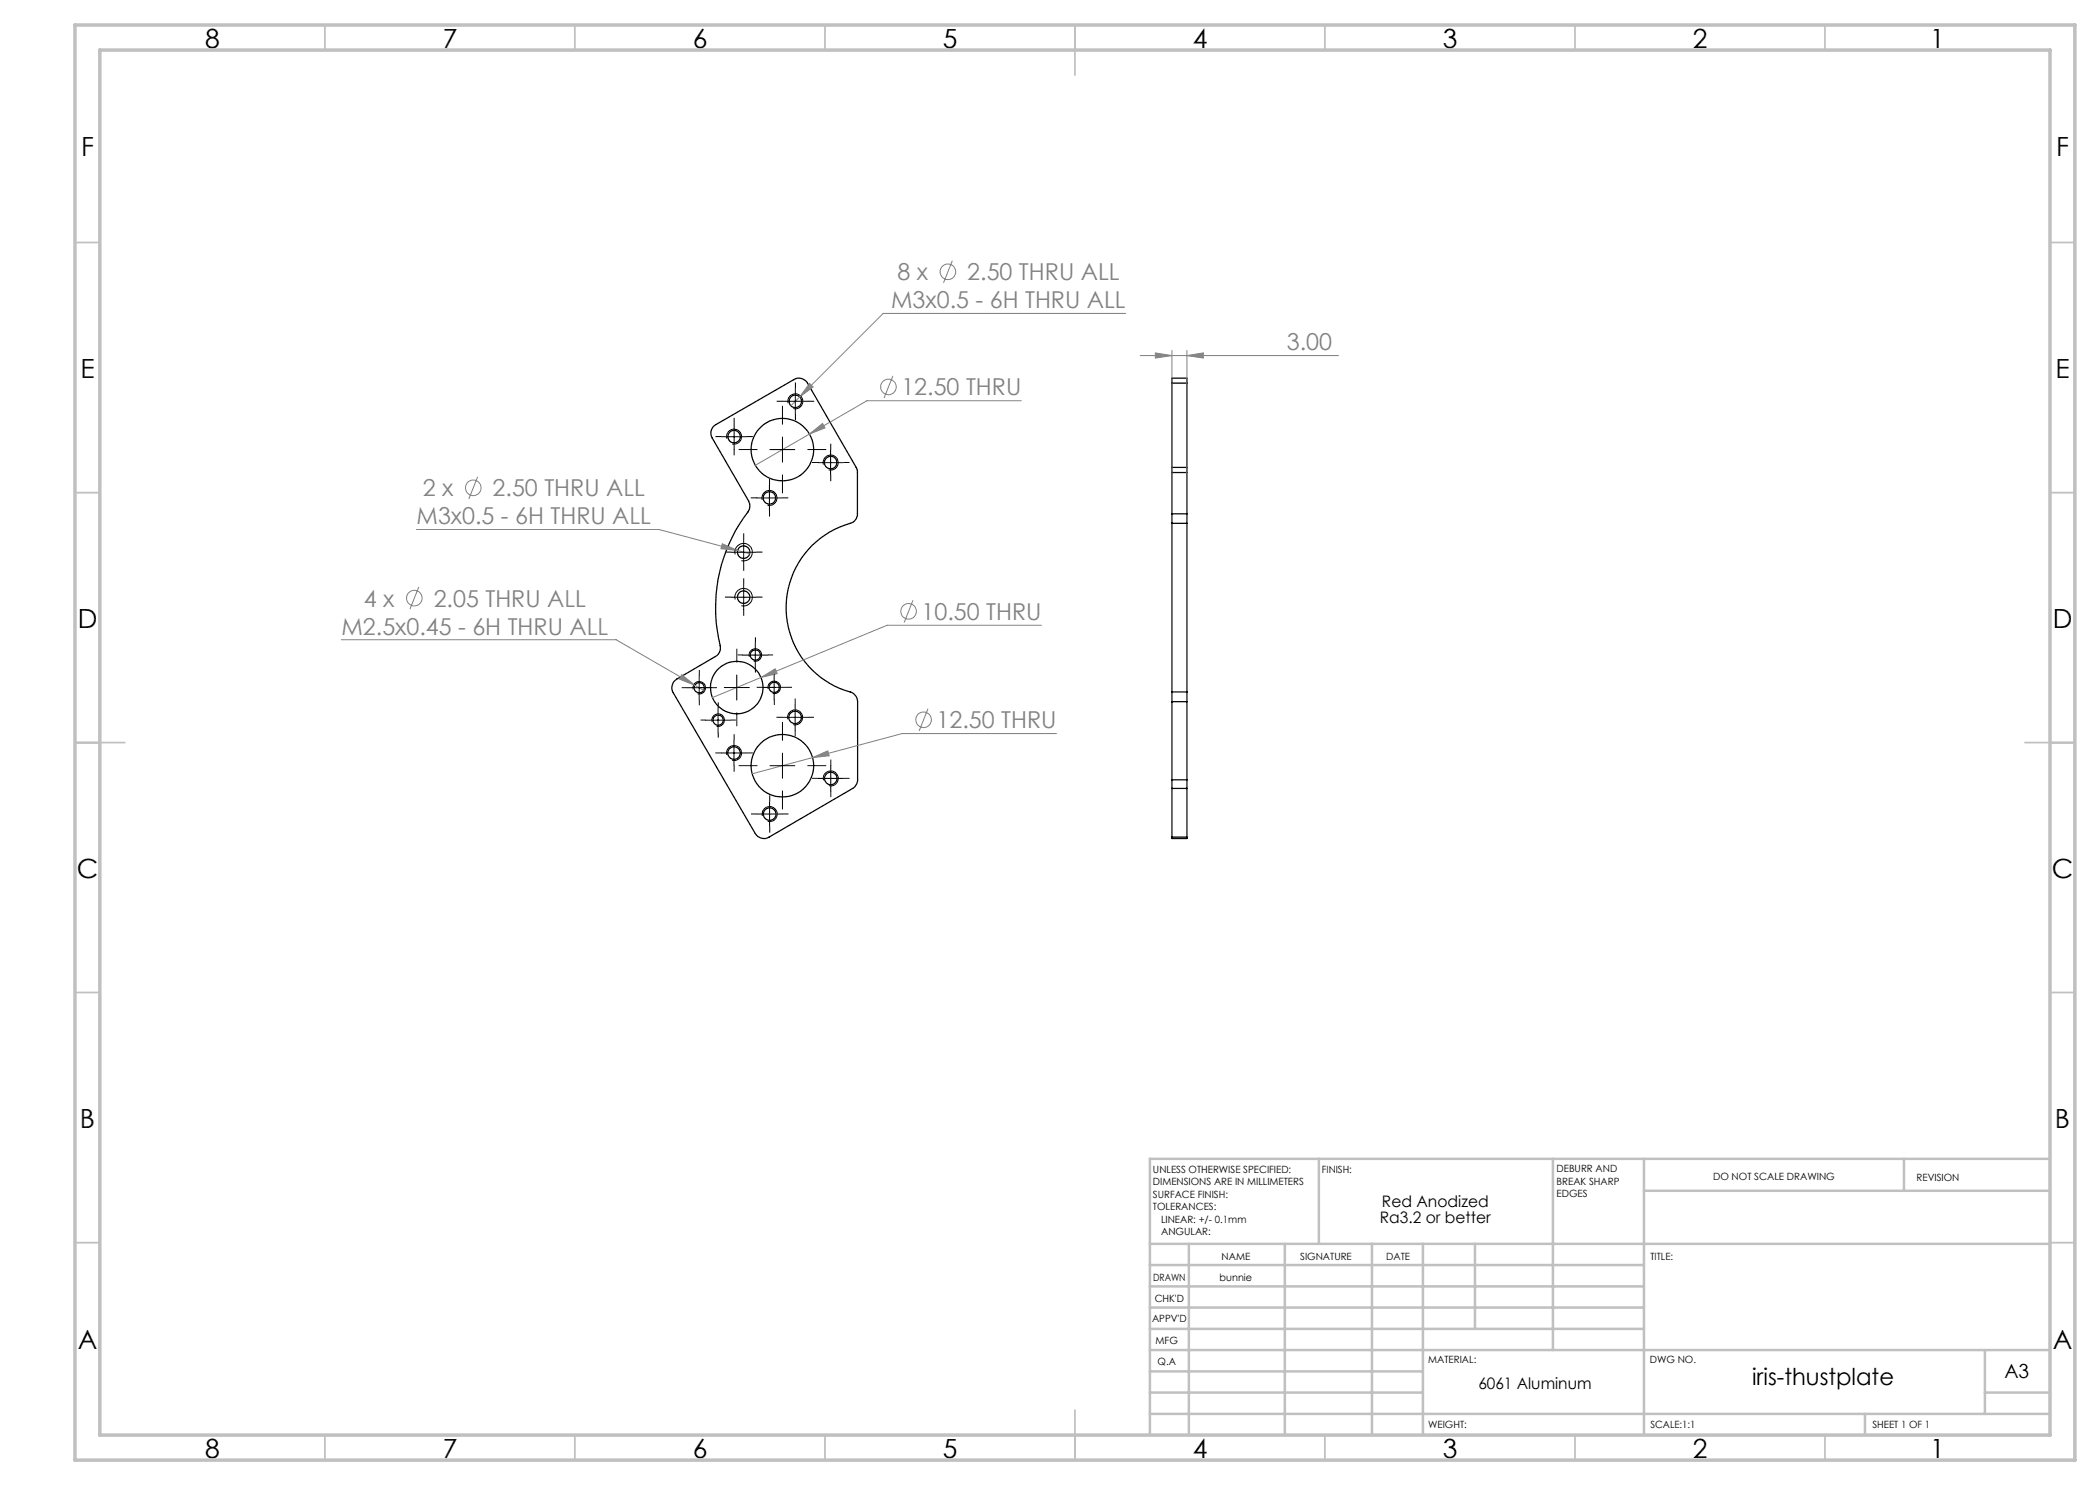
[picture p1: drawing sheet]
<svg xmlns="http://www.w3.org/2000/svg" width="420mm" height="297mm" viewBox="0 0 420 297" stroke-linecap="round" stroke-linejoin="round" font-family="sans-serif">
<g fill="none" stroke="#000" stroke-width=".25">
<path d="M234.4 76.6v-1h3v1M234.4 76.6v16.9M234.4 76.6h3M237.4 76.6v16.9M142.9 85.1l15.9-9.2a1.97 1.97 0 0 1 2.7 .7l9.8 17 .2 .6v8.6a1.93 1.93 0 0 1-1.5 1.9 17.5 17.5 0 0 0-12.8 17 17.5 17.5 0 0 0 13.2 16.8l.9 .9 .2 .9v15.7a2.14 2.14 0 0 1-1 1.7l-16.7 9.7a2.02 2.02 0 0 1-2.7-.7l-16.4-28.1a2.02 2.02 0 0 1 .7-2.8l7.7-4.5a1.99 1.99 0 0 0 .9-2.2 32.1 32.1 0 0 1 5.9-27.2l.1-.9-.3-.8-7.4-12.9a1.97 1.97 0 0 1 .6-2.2zM234.4 93.5v1M234.4 94.5v8.3M234.4 93.5h3M234.4 94.5h3M237.4 93.5v1M237.4 94.5v8.3M234.4 102.8v1.9"/>
<path d="M234.4 104.7v33.7M234.4 102.8h3M234.4 104.7h3M237.4 102.8v1.9M237.4 104.7v33.7M234.4 138.4v1.9M234.4 138.4h3M237.4 138.4v1.9M234.4 156v1.7M234.4 140.3h3M234.4 156h3M234.4 140.3v15.7"/>
<path d="M234.4 157.7v9.7M234.4 157.7h3M237.4 156v1.7M237.4 140.3v15.7M237.4 157.7v9.7M234.4 167.4v.3h3v-.3M234.4 167.4h3"/>
<circle cx="146.8" cy="87.3" r="1.24"/>
<circle cx="153.9" cy="99.6" r="1.24"/>
<circle cx="156.5" cy="89.9" r="6.2"/>
<circle cx="159.1" cy="80.3" r="1.25"/>
<circle cx="166.1" cy="92.5" r="1.25"/>
<circle cx="148.7" cy="119.4" r="1.25"/>
<circle cx="148.7" cy="110.4" r="1.25"/>
<circle cx="139.8" cy="137.6" r="1.01"/>
<circle cx="147.3" cy="137.5" r="5.2"/>
<circle cx="151.1" cy="131" r="1.03"/>
<circle cx="154.9" cy="137.5" r="1.03"/>
<circle cx="143.6" cy="144" r="1.04"/>
<circle cx="146.8" cy="150.6" r="1.25"/>
<circle cx="156.5" cy="153.1" r="6.2"/>
<circle cx="159" cy="143.5" r="1.26"/>
<circle cx="166.2" cy="155.7" r="1.25"/>
<circle cx="153.9" cy="162.8" r="1.26"/>
</g>
<g fill="none" stroke="#808080" stroke-width=".2">
<path d="M190.5 52.1l-1.8 4.5M161.9 76.7l.7 .7-2.7 2zM178.6 75.2l-1.8 4.4M225.1 62.7h-48.5l-18.4 18.4M228 71.1h39.7M231.1 70.6l3.3 .5-3.3 .5zM234.4 70.1v31.6M237.4 71.1l3.3-.5v1zM237.4 70.1v31.6M95.5 95.4l-1.7 4.4M161.9 86.8l2.6-2.1 .5 .9zM161.9 86.8l-10.8 6.3"/>
<path d="M204.3 80.1h-30.9l-11.5 6.7M83.3 105.9h48.5l15.7 4.2M83.7 117.4l-1.7 4.4M144.5 108.8l3 1.3-3.3-.4zM147.5 110.1l2.4 .7M68.3 127.9h54.9l17.5 10.2M136.3 134.9l2.7 2.2-3.1-1.3zM152.2 135.5l2.8-1.7 .4 .9zM182.6 120l-1.8 4.5M208.3 125.1h-30.9l-34.9 14.4M162.5 151.5l3.1-1.3 .2 1zM185.6 141.7l-1.8 4.5"/>
<path d="M211.3 146.7h-30.9l-30 8.1"/>
<circle cx="189.6" cy="54.3" r="1.55"/>
<circle cx="177.7" cy="77.4" r="1.55"/>
<circle cx="94.6" cy="97.6" r="1.55"/>
<circle cx="82.9" cy="119.6" r="1.55"/>
<circle cx="181.7" cy="122.3" r="1.55"/>
<circle cx="184.7" cy="144" r="1.55"/>
</g>
<g fill="none" stroke="#000" stroke-width=".2">
<path d="M159.1 77.8v5M144.3 87.3h5M145.4 87.7a1.5 1.5 0 0 1 1.3-1.8 1.5 1.5 0 0 1 1.6 1.6 1.5 1.5 0 0 1-1.9 1.3M146.8 84.8v5M151.4 99.6h5M152.4 100a1.5 1.5 0 0 1 1.4-1.9 1.5 1.5 0 0 1 1.6 1.6 1.5 1.5 0 0 1-1.9 1.3M153.9 97.1v5M154 89.9h5M156.5 87.4v5M156.6 80.3h5M157.6 80.6a1.49 1.49 0 0 1 1.3-1.8 1.49 1.49 0 0 1 1.6 1.6 1.49 1.49 0 0 1-1.8 1.3M163.6 92.5h5"/>
<path d="M164.7 92.9a1.51 1.51 0 0 1 1.3-1.9 1.51 1.51 0 0 1 1.6 1.7 1.51 1.51 0 0 1-1.9 1.3M166.1 90v5M146.2 119.4h5M146.2 110.5h5M147 119.9a1.75 1.75 0 0 1 1.6-2.2 1.75 1.75 0 0 1 1.9 1.9 1.75 1.75 0 0 1-2.2 1.5M147 110.9a1.74 1.74 0 0 1 1.6-2.2 1.74 1.74 0 0 1 1.9 1.9 1.74 1.74 0 0 1-2.2 1.5M148.7 107.9v5M148.7 116.9v5.1M137.3 137.5h5M138.6 137.9a1.24 1.24 0 0 1 1.1-1.6 1.24 1.24 0 0 1 1.4 1.3 1.24 1.24 0 0 1-1.6 1.1M139.8 135v5M144.9 137.5h5"/>
<path d="M147.4 135v5M148.6 131h5M149.9 131.3a1.26 1.26 0 0 1 1.1-1.5 1.26 1.26 0 0 1 1.3 1.3 1.26 1.26 0 0 1-1.6 1.1M151.1 128.5v5M152.4 137.5h4.9M153.6 137.8a1.24 1.24 0 0 1 1.1-1.6 1.24 1.24 0 0 1 1.4 1.4 1.24 1.24 0 0 1-1.6 1.1M154.8 135v5M141.1 144h5M142.4 144.4a1.26 1.26 0 0 1 1.1-1.6 1.26 1.26 0 0 1 1.4 1.3 1.26 1.26 0 0 1-1.6 1.1M143.6 141.5v5M144.3 150.6h5M145.3 151a1.51 1.51 0 0 1 1.4-1.9 1.51 1.51 0 0 1 1.6 1.6 1.51 1.51 0 0 1-1.9 1.3"/>
<path d="M146.8 148.1v5M154 153.1h5M156.5 150.6v5M156.5 143.5h5M157.6 143.9a1.5 1.5 0 0 1 1.3-1.9 1.5 1.5 0 0 1 1.6 1.6 1.5 1.5 0 0 1-1.9 1.3M159 141v5M163.7 155.7h5M164.7 156.1a1.49 1.49 0 0 1 1.3-1.9 1.49 1.49 0 0 1 1.6 1.6 1.49 1.49 0 0 1-1.8 1.3M166.2 153.2v5M151.4 162.8h5M152.5 163.2a1.5 1.5 0 0 1 1.3-1.9 1.5 1.5 0 0 1 1.6 1.6 1.5 1.5 0 0 1-1.9 1.3M153.9 160.3v5"/>
</g>
<g fill="none" stroke="#000" stroke-width=".2" stroke-dasharray="15.2 1.3 1.3 1.3" stroke-linecap="butt">
<path d="M159.1 77.7v-1.2M144.3 87.3h-1.2M146.8 84.8v-1.2M146.8 89.8v1.3M149.3 87.3h1.3M151.4 99.6h-1.2M151.5 89.9h-3.8M153.9 97.1v-1.3M156.4 99.6h1.3M156.5 84.9v-3.7M156.5 94.9v3.8M156.6 80.2h-1.3"/>
<path d="M159.1 82.7v1.3M161.5 89.9h3.7M161.6 80.2h1.2M163.7 92.5h-1.3M166.2 90v-1.3M166.2 95v1.2M168.7 92.5h1.2M146.2 119.4h-1.2M146.2 110.4h-1.2M148.7 116.9v-1.2M148.7 107.9v-1.2M148.7 112.9v1.3"/>
<path d="M151.2 119.4h1.3M151.2 110.4h1.3M153.9 102.1v1.2M137.4 137.5h-1.1M139.9 135v-1M142.4 137.5h-2.8M142.4 137.5h1M147.4 132.5v-2.8M148.6 131h-1M148.7 121.9v1.3M151.1 128.5v-1M151.1 133.5v1"/>
<path d="M152.4 137.5h-1.1M152.4 137.5h2.7M153.6 131h1M154.9 135v-1.1M154.9 140v1M157.4 137.5h1M139.9 140v1.1M141.1 144h-1M143.6 141.5v-1M143.6 146.5v1M144.3 150.6h-1.2M146.1 144h1.1"/>
<path d="M146.8 148.1v-1.3M146.8 153.1v1.2M147.4 142.5v2.7M149.3 150.6h1.3M151.5 153.1h-3.8M156.5 148.1v-3.7M156.5 158.1v3.8M156.5 143.5h-1.2M159 141v-1.3M159 146v1.2M161.5 153.1h3.7M161.5 143.5h1.3"/>
<path d="M163.7 155.7h-1.3M166.2 153.2v-1.3M166.2 158.2v1.2M168.7 155.7h1.2M151.5 162.8h-1.3M154 160.3v-1.2M154 165.3v1.2M156.5 162.8h1.2"/>
</g>
<g fill="none" stroke="#c0c0c0" stroke-width=".35">
<path d="M65 5v5M115 5v5M165 5v5M215 5v10M265 5v5M315 5v5M365 5v5M15 48.5h5M410 48.5h5M15 98.5h5M410 98.5h5M15 148.5h10"/>
<path d="M405 148.5h10M15 198.5h5M410 198.5h5M15 248.5h5M410 248.5h5M65 287v5M115 287v5M165 287v5M215 282v10M265 287v5M315 287v5M365 287v5"/>
</g>
<g fill="none" stroke="#c0c0c0" stroke-width=".5">
<path d="M263.8 231.8v17M310.6 231.8v38.2M328.8 231.8v55.2M328.8 238.2h81.2M380.8 231.8v6.4M410 231.8h-180v55.2M230 248.8h180M230 257.3h98.8M230 253h98.8M237.8 248.8v38.2M257 248.8v38.2M274.4 248.8v38.2"/>
<path d="M284.6 248.8v38.2M295 248.8v17M230 265.8h98.8M230 261.5h98.8M230 278.5h54.6M230 274.3h54.6M230 270h180M397 278.5h13M397 270v12.8M230 282.8h180M373 282.8v4.2"/>
</g>
<path d="M15 5h400v287h-400zM20 10h390v277h-390z" fill="none" stroke="#c0c0c0" stroke-width=".7"/>
<path d="M161.9 76.7l-2 2.7 2.7-2zM144.5 108.8l-.3 .9 3.3 .4zM136.3 134.9l-.4 .9 3.1 1.3zM162.5 151.5l3.3-.3-.2-1zM152.2 135.5l3.2-.8-.4-.9zM161.9 86.8l3.1-1.2-.5-.9zM231.1 70.6l3.3 .5-3.3 .5zM237.4 71.1l3.3-.5v1z" fill="#808080"/>
<g font-size="5.3">
<text x="41" y="9.5">8</text>
<text x="88.5" y="9.5">7</text>
<text x="138.5" y="9.5">6</text>
<text x="188.5" y="9.5">5</text>
<text x="238.5" y="9.5">4</text>
<text x="288.5" y="9.5">3</text>
<text x="338.5" y="9.5">2</text>
<text x="386" y="9.5">1</text>
<text x="16.2" y="31.3">F</text>
<text x="411.2" y="31.3">F</text>
<text x="16.1" y="75.5">E</text>
<text x="411.1" y="75.5">E</text>
<text x="15.5" y="125.5">D</text>
<text x="410.5" y="125.5">D</text>
<text x="15.4" y="175.5">C</text>
<text x="410.4" y="175.5">C</text>
<text x="16" y="225.5">B</text>
<text x="411" y="225.5">B</text>
<text x="15.5" y="269.8">A</text>
<text x="410.5" y="269.8">A</text>
<text x="41" y="291.5">8</text>
<text x="88.5" y="291.5">7</text>
<text x="138.5" y="291.5">6</text>
<text x="188.5" y="291.5">5</text>
<text x="238.5" y="291.5">4</text>
<text x="288.5" y="291.5">3</text>
<text x="338.5" y="291.5">2</text>
<text x="386" y="291.5">1</text>
</g>
<g font-size="4.7" fill="#808080">
<text x="179.5" y="56.1">8 x</text>
<text x="193.5" y="56.1">2.50 THRU ALL</text>
<text x="178.2" y="61.7">M3x0.5 - 6H THRU ALL</text>
<text x="257.4" y="70.1">3.00</text>
<text x="180.3" y="79.1">12.50 THRU</text>
<text x="84.5" y="99.3">2 x</text>
<text x="98.5" y="99.3">2.50 THRU ALL</text>
<text x="83.3" y="104.9">M3x0.5 - 6H THRU ALL</text>
<text x="72.8" y="121.3">4 x</text>
<text x="86.7" y="121.3">2.05 THRU ALL</text>
<text x="184.3" y="124">10.50 THRU</text>
<text x="68.3" y="126.9">M2.5x0.45 - 6H THRU ALL</text>
<text x="187.3" y="145.6">12.50 THRU</text>
</g>
<text font-size="4.7" x="350.4" y="277">iris-thustplate</text>
<text font-size="3.9" x="400.9" y="275.5">A3</text>
<g font-size="3.2">
<text x="276" y="244.6">Ra3.2 or better</text>
<text x="276.4" y="241.4">Red Anodized</text>
<text x="295.7" y="277.9">6061 Aluminum</text>
</g>
<g font-size="2">
<text x="230.6" y="234.6">UNLESS OTHERWISE SPECIFIED:</text>
<text x="230.6" y="237.1">DIMENSIONS ARE IN MILLIMETERS</text>
<text x="230.6" y="239.6">SURFACE FINISH:</text>
<text x="264.4" y="234.6">FINISH:</text>
<text x="311.3" y="234.5">DEBURR AND</text>
<text x="311.3" y="237">BREAK SHARP</text>
<text x="311.3" y="239.5">EDGES</text>
<text x="342.6" y="236">DO NOT SCALE DRAWING</text>
<text x="383.3" y="236.2">REVISION</text>
<text x="230.6" y="242.1">TOLERANCES:</text>
<text x="232.2" y="244.6">LINEAR: +/- 0.1mm</text>
<text x="232.2" y="247.1">ANGULAR:</text>
<text x="244.3" y="252">NAME</text>
<text x="260" y="251.9">SIGNATURE</text>
<text x="277.2" y="251.9">DATE</text>
<text x="330.1" y="251.9">TITLE:</text>
<text x="230.6" y="256.1">DRAWN</text>
<text x="243.9" y="256.1">bunnie</text>
<text x="230.9" y="260.3">CHK'D</text>
<text x="230.4" y="264.4">APPV'D</text>
<text x="231.1" y="268.8">MFG</text>
<text x="231.5" y="273">Q.A</text>
<text x="285.6" y="272.5">MATERIAL:</text>
<text x="330" y="272.5">DWG NO.</text>
<text x="285.6" y="285.5">WEIGHT:</text>
<text x="330.1" y="285.6">SCALE:1:1</text>
<text x="374.5" y="285.6">SHEET 1 OF 1</text>
</g>
</svg>
